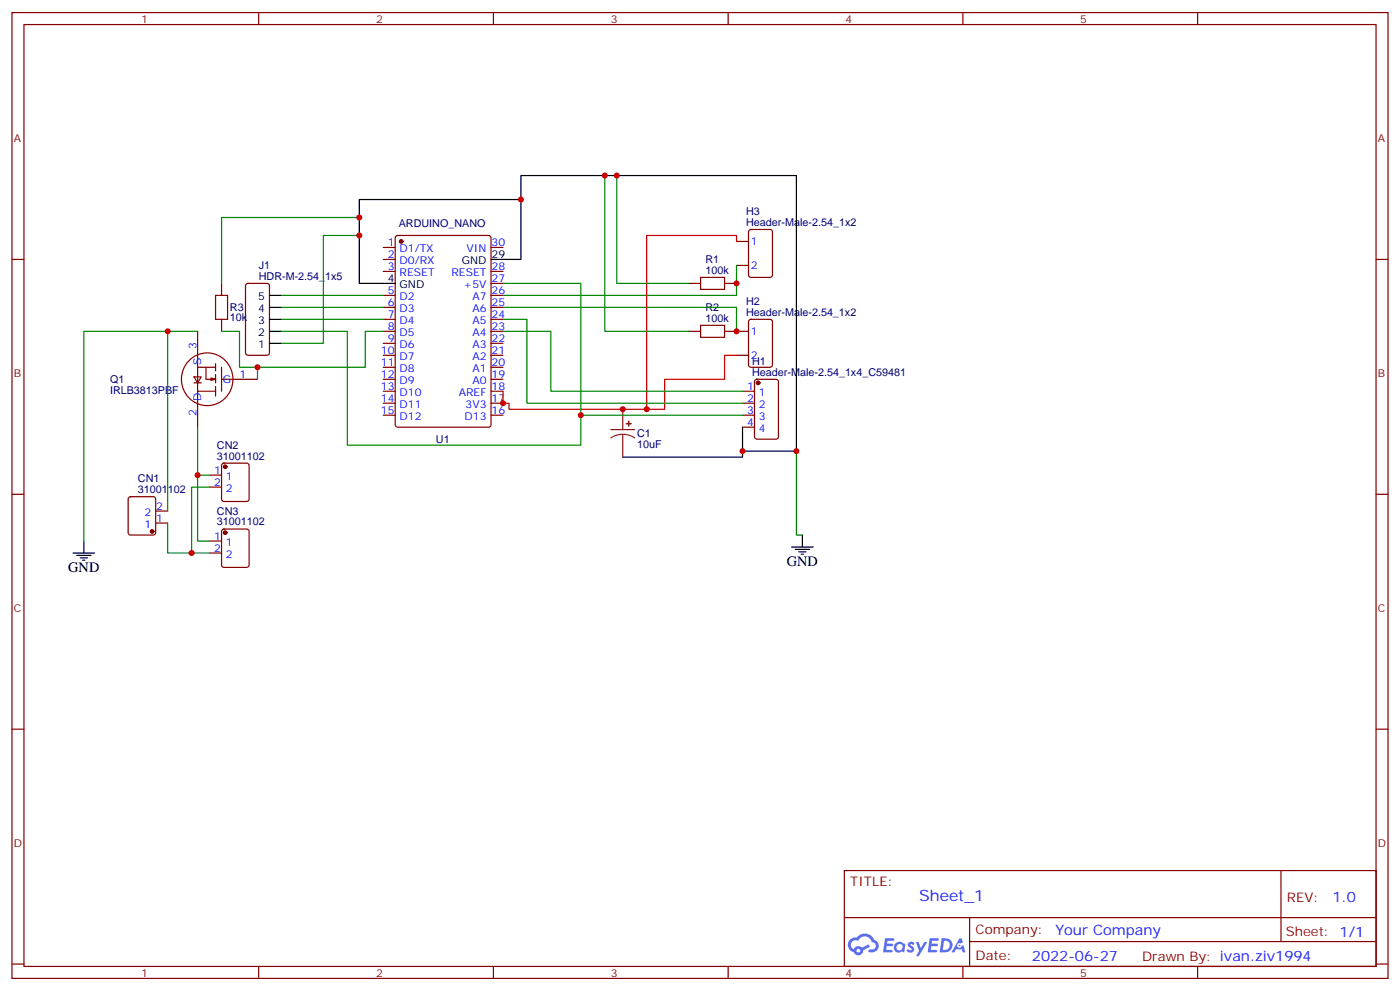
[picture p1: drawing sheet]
<svg xmlns="http://www.w3.org/2000/svg" width="412mm" height="292mm" viewBox="0 0 412 292" stroke-linecap="round" stroke-linejoin="round" font-family="sans-serif">
<g fill="none" stroke="#870000" stroke-width=".35">
<path d="M3.5 3.7h405.4v284.3h-405.4zM7.1 7.2h398.2v277.3h-398.2zM76.2 3.7v3.5M145.3 3.7v3.5M214.5 3.7v3.5M283.6 3.7v3.5M352.8 3.7v3.5M3.5 76.4h3.6M405.3 76.4h3.6M3.5 145.5h3.6M405.3 145.5h3.6M3.5 214.7h3.6"/>
<path d="M405.3 214.7h3.6M248.7 256.3h156.6v28.2h-156.6zM377.3 256.3v20.9M248.7 270.1h156.5M285.6 277.2h119.6M285.6 270.1v14.2M3.5 283.8h3.6M76.2 284.5v3.5M145.3 284.5v3.5M214.5 284.5v3.5M283.6 284.5v3.5M352.8 284.5v3.5"/>
<path d="M405.3 283.8h3.6"/>
</g>
<g fill="#5487ff">
<path d="M267.7 277.5a1.22 1.22 0 0 1 1.7 .2l-.4 .6a.47 .47 0 0 0-.3-.4 .47 .47 0 0 0-.5 .2l.1 .2a1.14 1.14 0 0 1 .8 1.8 1.14 1.14 0 0 1-1.9 0l-.2-.2 .5-.6 .7 .5a.29 .29 0 0 0 .3-.3 .29 .29 0 0 0-.2-.3 1.04 1.04 0 0 1-.6-1.7z"/>
<path d="M260.7 276.2h2.4l.3 .2-.2 .5-1.8 .1-.1 .8h1.5l.3 .4-.3 .4h-1.6l-.2 1.1h1.7l.2 .3-.2 .3-2.6 .1z"/>
<path d="M273.8 276.2h2.4l.3 .2-.1 .5-1.8 .1-.2 .8h1.6l.3 .4-.4 .4-1.6-.1-.1 1.1 1.7 .1 .2 .3-.2 .3-2.6 .1z"/>
<path d="M282.6 276.2h.7l.3 1.3-.6 .3a.69 .69 0 0 0-1 .3 .69 .69 0 0 0 .4 .9 .69 .69 0 0 0 .9-.6l.5-.2 .6 2.2h-.8l-.2-.9h-1.8l-.5 .9h-.8z"/>
<path d="M269.8 277.3h.8l.6 1.8 1.1-1.8h.9l-2.6 4.2h-.8l.9-1.5z"/>
<path d="M277.4 276.2l-.6 4.2h1.3a2.11 2.11 0 0 0 2.5-2.1 2.11 2.11 0 0 0-2.5-2.1zM278.1 277a1.39 1.39 0 0 1 1.7 1.4 1.39 1.39 0 0 1-1.8 1.2h-.3z"/>
<path d="M263.7 277.8a1.54 1.54 0 0 0-.1 2.2 1.54 1.54 0 0 0 2.2 .1l.6 .3 .3-2.3-.2-.3h-.4a1.49 1.49 0 0 0-2.4 0zM264 278.8a.94 .94 0 0 1 1.8 0 .94 .94 0 0 1-1.8 0z"/>
<path d="M250.4 276.6a2.18 2.18 0 0 0 1.1 3.7 1.44 1.44 0 0 0 1.6 .9 1.44 1.44 0 0 0 1.2-1.4l2-1.1-.5-.7-1.9 1a1.47 1.47 0 0 0-2.4 .4 1.39 1.39 0 0 1-.7-1.9 1.39 1.39 0 0 1 2-.5 2.12 2.12 0 0 1 2.2-1.3 2.12 2.12 0 0 1 1.9 1.7 1.14 1.14 0 0 1 1.1 1.4 1.14 1.14 0 0 1-1.7 .7 .43 .43 0 0 0-.5 .4 .43 .43 0 0 0 .4 .5 1.98 1.98 0 0 0 2.5-1.2 1.98 1.98 0 0 0-1.2-2.6 3.1 3.1 0 0 0-5.3-.6l-.9 .1zM252.3 279.9a.55 .55 0 0 1 1.1 0 .55 .55 0 0 1-1.1 0z"/>
<circle cx="282.6" cy="278.3" r=".26"/>
</g>
<g fill="none" stroke="#870000" stroke-width=".35">
<path d="M112.9 72.8h3.5M112.9 76.4h3.5M112.9 79.9h3.5M116.7 69.5l.4-.2h26.8l.7 .5v55.3l-.4 .6-27.1 .1-.6-.5-.1-55.3zM144.6 72.8h3.6M144.6 79.9h3.6M217 71.1h3.5M217 78.1h3.5M220.7 67.8l.5-.2h5.6l.7 .4v13l-.4 .6-5.9 .1-.7-.5v-12.9zM58.2 97.5v28.3M65.3 83.4v3.6M65.3 94v3.5"/>
<path d="M72.6 83.6l.4-.2h5.7l.6 .5 .1 20-.5 .6-5.9 .1-.6-.5-.1-20zM112.9 87h3.5M112.9 90.5h3.5M112.9 94h3.5M112.9 97.5h3.5M144.6 87h3.6M144.6 90.5h3.6M144.6 94h3.6M144.6 97.5h3.6M144.6 83.4h3.6M202.8 97.5h3.6M202.8 83.4h3.6"/>
<path d="M213.4 97.5h7.1M213.4 83.4h3.6M220.7 94.2l.5-.2h5.6l.7 .4v13l-.4 .7h-5.9l-.7-.4v-13zM56.1 105.8a7.6 7.6 0 0 1 10.4 .6 7.6 7.6 0 0 1 0 10.5 7.6 7.6 0 0 1-10.4 .6 7.9 7.9 0 0 1 0-11.7zM57.1 110.9h2.2l-1.1 1.8zM57.1 112.7h2.2M58.2 108.1h5.3M58.2 115.2h5.3M60.7 108.1v3.6h2.8l-1.4-.4M63.5 107.1v2.1M63.5 110.2v2.5M63.5 113.8v2.8"/>
<path d="M63.5 111.7l-1.4 .3M65.3 111.7h3.1M65.3 108.1v7.1M68.8 111.7h7M112.9 101.1h3.5M112.9 104.6h3.5M112.9 108.1h3.5M112.9 111.7h3.5M112.9 115.2h3.5M112.9 118.7h3.5M144.6 101.1h3.6M144.6 104.6h3.6"/>
<path d="M144.6 108.1h3.6M144.6 111.7h3.6M144.6 115.2h3.6M144.6 118.7h3.6M217 104.6h3.5M218.7 115.2h3.5M218.7 118.7h3.5M222.5 111.9l.5-.2h5.6l.7 .4v16.5l-.5 .6-5.8 .1-.7-.5-.1-16.4zM61.7 139.9h3.6M65.5 136.6l.5-.3h6.7l.5 .3 .2 .5v9.8l-.3 .5-.4 .2h-6.7l-.5-.2-.2-.5v-9.8zM112.9 122.2h3.5M144.6 122.2h3.6"/>
<path d="M218.7 122.2h3.5M218.7 125.8h3.5M38 146.4l.5-.2h6.7l.5 .2 .2 .5v9.9l-.3 .5-.4 .2h-6.7l-.5-.2-.3-.5v-9.9zM45.9 154h3.5M45.9 150.5h3.5M61.7 143.4h3.6M61.7 159.3h3.6M65.5 156l.5-.2h6.7l.5 .2 .2 .5v9.8l-.3 .5-.4 .2h-6.7l-.5-.2-.2-.5v-9.8zM61.7 162.8h3.6"/>
</g>
<g fill="#870000" stroke="#870000" stroke-width=".35">
<circle cx="118.2" cy="71.1" r=".53"/>
<circle cx="223.3" cy="112.7" r=".53"/>
<circle cx="44.8" cy="156.5" r=".53"/>
<circle cx="66.3" cy="137.4" r=".53"/>
<circle cx="66.3" cy="156.8" r=".53"/>
</g>
<g fill="none" stroke="#000" stroke-width=".35">
<path d="M153.5 58.7v-7h81.1v81.1h-15.9v-7M144.6 76.4h8.9v-17.7h-47.7v24.7h10.6M79.4 97.5h3.5M79.4 94h3.5M79.4 90.5h3.5M79.4 87h3.5M79.4 101.1h3.5M218.7 132.8v1.8h-35.3M24.7 159.3v3.5M236.4 157.5v3.5M21.5 162.8h6.4M22.6 163.5h4.2"/>
<path d="M23.6 164.2h2.2M24.3 164.9h.7M233.2 161h6.3M234.2 161.7h4.3M235.3 162.5h2.1M236 163.2h.7"/>
</g>
<path d="M63.5 87h3.5v7h-3.5zM206.4 81.7h7v3.5h-7zM206.4 95.8h7v3.5h-7z" fill="none" stroke="#a10000" stroke-width=".35"/>
<g fill="none" stroke="#008700" stroke-width=".35">
<path d="M178.2 51.7v45.8h24.6M181.7 51.7v31.7h21.1M105.8 69.3h-10.6v31.8h-12.3M105.8 64h-40.5v19.4M217 78.1v8.9h-68.8M49.4 97.5h-24.7v61.8M58.2 97.5h-8.8v53M65.3 97.5h5.3v10.6h5.2M82.9 87h30M82.9 90.5h30M82.9 94h30M112.9 97.5h-5.3v10.6h-31.8v3.6"/>
<path d="M148.2 90.5h68.8v7M148.2 83.4h22.9v47.7h-68.8v-33.6h-19.4M148.2 97.5h14.1v17.7h56.4M148.2 94h7v24.7h63.5M58.2 125.8v33.5h3.5M58.2 139.9h3.5M171.1 122.2h47.6M234.6 132.8v24.7h1.8M49.4 154v8.8h12.3M61.7 143.4h-5.3v19.4"/>
</g>
<path d="M217 71.1v-1.8h-26.5v51.2h-40.6v-1.8h-1.7v-3.5M217 104.6h-3.6v7.1h-17.6v8.8h-5.3" fill="none" stroke="#f00" stroke-width=".35"/>
<path d="M179.9 126.5h7.1M183.4 127.9l-1.8 .2-1.7 .8M183.4 127.9l1.9 .2 1.7 .8M183.4 120.5v6M183.4 127.9v6.7" fill="none" stroke="#8c2424" stroke-width=".35"/>
<g fill="#8c2424" stroke="#8c2424" stroke-width=".35">
<path d="M184.5 124.7h1.4z"/>
<path d="M185.2 124v1.4z"/>
</g>
<g fill="#c00">
<circle cx="217" cy="83.4" r=".88"/>
<circle cx="153.5" cy="58.7" r=".88"/>
<circle cx="181.7" cy="51.7" r=".88"/>
<circle cx="105.8" cy="69.3" r=".88"/>
<circle cx="58.2" cy="139.9" r=".88"/>
<circle cx="75.8" cy="108.1" r=".88"/>
<circle cx="105.8" cy="64" r=".88"/>
<circle cx="56.4" cy="162.8" r=".88"/>
<circle cx="234.6" cy="132.8" r=".88"/>
<circle cx="49.4" cy="97.5" r=".88"/>
<circle cx="217" cy="97.5" r=".88"/>
<circle cx="178.2" cy="51.7" r=".88"/>
<circle cx="148.2" cy="118.7" r=".88"/>
<circle cx="190.5" cy="120.5" r=".88"/>
<circle cx="171.1" cy="122.2" r=".88"/>
<circle cx="183.4" cy="120.5" r=".88"/>
<circle cx="218.7" cy="132.8" r=".88"/>
</g>
<text font-size="4.6" fill="#00f" x="270.8" y="265.3">Sheet_1</text>
<g font-size="4.2">
<text x="231.8" y="166.7">GND</text>
<text x="20.1" y="168.5">GND</text>
</g>
<g font-size="4.2" fill="#00f">
<text x="392.5" y="265.6">1.0</text>
<text x="310.9" y="275.1">Your Company</text>
<text x="304" y="282.9">2022-06-27</text>
</g>
<g font-size="3.9" fill="#800">
<text x="250.5" y="260.9">TITLE:</text>
<text x="379.1" y="265.6">REV:</text>
<text x="287.4" y="275.1">Company:</text>
<text x="378.7" y="275.7">Sheet: 1/1</text>
<text x="287.4" y="282.8">Date:</text>
<text x="336.4" y="282.8">Drawn By: ivan.ziv1994</text>
</g>
<g font-size="3.2" fill="#800">
<text x="41.6" y="6.7">1</text>
<text x="110.8" y="6.7">2</text>
<text x="179.9" y="6.7">3</text>
<text x="249.1" y="6.7">4</text>
<text x="318.2" y="6.7">5</text>
<text x="4.1" y="41.8">A</text>
<text x="405.9" y="41.8">A</text>
<text x="4.1" y="110.9">B</text>
<text x="405.9" y="110.9">B</text>
<text x="4.1" y="180.1">C</text>
<text x="405.9" y="180.1">C</text>
<text x="4.1" y="249.2">D</text>
<text x="405.9" y="249.2">D</text>
<text x="41.6" y="287.5">1</text>
<text x="110.8" y="287.5">2</text>
<text x="179.9" y="287.5">3</text>
<text x="249.1" y="287.5">4</text>
<text x="318.2" y="287.5">5</text>
</g>
<g font-size="3.2" fill="#000080">
<text x="219.8" y="63.3">H3</text>
<text x="117.4" y="66.9">ARDUINO_NANO</text>
<text x="219.8" y="66.5">Header-Male-2.54_1x2</text>
<text x="207.8" y="77.4">R1</text>
<text x="76.2" y="82.4">HDR-M-2.54_1x5</text>
<text x="76.2" y="79.1">J1</text>
<text x="207.8" y="80.6">100k</text>
<text x="219.8" y="89.8">H2</text>
<text x="67.7" y="94.6">10k</text>
<text x="67.7" y="91.7">R3</text>
<text x="207.8" y="94.7">100k</text>
<text x="207.8" y="91.5">R2</text>
<text x="219.8" y="93">Header-Male-2.54_1x2</text>
<text x="221.6" y="107.4">H1</text>
<text x="32.4" y="112.8">Q1</text>
<text x="221.6" y="110.6">Header-Male-2.54_1x4_C59481</text>
<text x="32.4" y="116">IRLB3813PBF</text>
<text x="128.4" y="130.4">U1</text>
<text x="187.7" y="131.8">10uF</text>
<text x="187.7" y="128.7">C1</text>
<text x="63.9" y="135.3">31001102</text>
<text x="63.9" y="132.1">CN2</text>
<text x="40.6" y="141.9">CN1</text>
<text x="40.6" y="145.2">31001102</text>
<text x="63.9" y="154.7">31001102</text>
<text x="63.9" y="151.5">CN3</text>
</g>
<g font-size="3.2" fill="#00f">
<text x="114.2" y="72.5">1</text>
<text x="114.2" y="76">2</text>
<text x="117.7" y="74.3">D1/TX</text>
<text x="117.7" y="77.8">D0/RX</text>
<text x="137.5" y="74.3">VIN</text>
<text x="144.8" y="72.5">30</text>
<text x="221.2" y="72.1">1</text>
<text x="114.2" y="79.6">3</text>
<text x="117.7" y="81.3">RESET</text>
<text x="133" y="81.3">RESET</text>
<text x="144.8" y="83.1">27</text>
<text x="144.8" y="79.6">28</text>
<text x="221.2" y="79.2">2</text>
<text x="114.2" y="86.6">5</text>
<text x="117.7" y="88.4">D2</text>
<text x="136.6" y="84.8">+5V</text>
<text x="139.1" y="88.4">A7</text>
<text x="144.8" y="86.6">26</text>
<text x="114.2" y="90.1">6</text>
<text x="114.2" y="93.7">7</text>
<text x="117.7" y="91.9">D3</text>
<text x="117.7" y="95.4">D4</text>
<text x="139.1" y="95.4">A5</text>
<text x="139.1" y="91.9">A6</text>
<text x="144.8" y="93.7">24</text>
<text x="144.8" y="90.1">25</text>
<text x="114.2" y="97.2">8</text>
<text x="114.2" y="100.7">9</text>
<text x="117.7" y="99">D5</text>
<text x="139.1" y="99">A4</text>
<text x="144.8" y="100.7">22</text>
<text x="144.8" y="97.2">23</text>
<text x="221.2" y="98.6">1</text>
<text x="57.9" y="102.8" transform="rotate(-90 57.9 102.8)">3</text>
<text x="59.3" y="107.5" transform="rotate(-90 59.3 107.5)">S</text>
<text x="112.2" y="104.2">10</text>
<text x="112.2" y="107.8">11</text>
<text x="117.7" y="102.5">D6</text>
<text x="117.7" y="106">D7</text>
<text x="139.1" y="106">A2</text>
<text x="139.1" y="102.5">A3</text>
<text x="144.8" y="107.8">20</text>
<text x="144.8" y="104.2">21</text>
<text x="221.2" y="105.7">2</text>
<text x="65.6" y="112.7">G</text>
<text x="70.6" y="111.3">1</text>
<text x="112.2" y="111.3">12</text>
<text x="117.7" y="109.5">D8</text>
<text x="117.7" y="113.1">D9</text>
<text x="139.1" y="113.1">A0</text>
<text x="139.1" y="109.5">A1</text>
<text x="144.8" y="111.3">19</text>
<text x="59.3" y="118" transform="rotate(-90 59.3 118)">D</text>
<text x="112.2" y="114.8">13</text>
<text x="112.2" y="118.4">14</text>
<text x="117.7" y="116.6">D10</text>
<text x="135.1" y="116.6">AREF</text>
<text x="144.8" y="118.4">17</text>
<text x="144.8" y="114.8">18</text>
<text x="220.1" y="114.8">1</text>
<text x="220.1" y="118.4">2</text>
<text x="223.6" y="116.6">1</text>
<text x="57.9" y="122.5" transform="rotate(-90 57.9 122.5)">2</text>
<text x="112.2" y="121.9">15</text>
<text x="117.7" y="120.1">D11</text>
<text x="117.7" y="123.6">D12</text>
<text x="136.9" y="123.6">D13</text>
<text x="137.1" y="120.1">3V3</text>
<text x="144.8" y="121.9">16</text>
<text x="220.1" y="121.9">3</text>
<text x="220.1" y="125.4">4</text>
<text x="223.6" y="120.1">2</text>
<text x="223.6" y="123.6">3</text>
<text x="223.6" y="127.2">4</text>
<text x="63.1" y="139.5">1</text>
<text x="63.1" y="143.1">2</text>
<text x="66.6" y="141.3">1</text>
<text x="66.6" y="144.8">2</text>
<text x="42.5" y="155.4">1</text>
<text x="42.5" y="151.9">2</text>
<text x="46" y="153.6">1</text>
<text x="46" y="150.1">2</text>
<text x="63.1" y="158.9">1</text>
<text x="66.6" y="160.7">1</text>
<text x="63.1" y="162.5">2</text>
<text x="66.6" y="164.2">2</text>
</g>
<g font-size="3.2">
<text x="136.1" y="77.8">GND</text>
<text x="144.8" y="76">29</text>
<text x="114.2" y="83.1">4</text>
<text x="76.1" y="88.4">5</text>
<text x="117.7" y="84.8">GND</text>
<text x="76.1" y="95.4">3</text>
<text x="76.1" y="91.9">4</text>
<text x="76.1" y="99">2</text>
<text x="76.1" y="102.5">1</text>
</g>
</svg>
